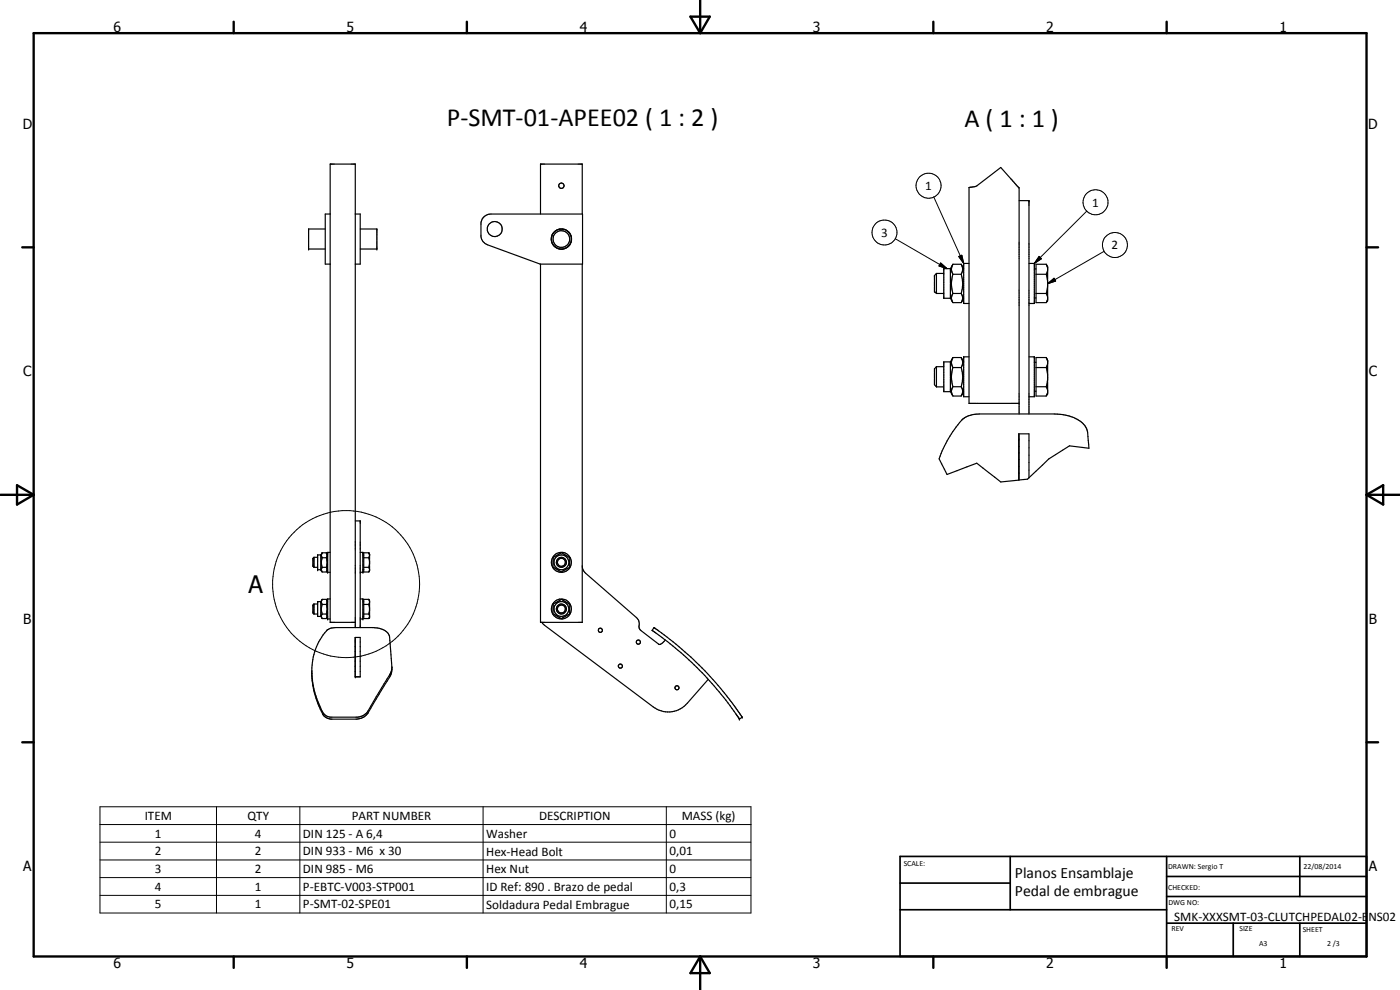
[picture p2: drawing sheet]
<svg xmlns="http://www.w3.org/2000/svg" width="420mm" height="297mm" viewBox="0 0 420 297" stroke-linecap="round" stroke-linejoin="round" font-family="sans-serif">
<g fill="none" stroke="#000" stroke-width=".35">
<path d="M305.8 56.4l-5.5-6.2-7.1 5.5-2.4 .6v64.7h15M305.8 56.4h.1M305.8 56.4v67.8M97.6 68.7h-5v6h5M99.1 64.2h-1.5v15h1.5M106.6 64.2h1.5v15h-1.5M108.1 68.7h5v6h-5M145.2 65.1l1-.7 1.2-.2h27.4v15h-12.7l-15.8-5.8a2.97 2.97 0 0 1-2-2.4v-4.2l.4-1.1zM162.2 64.2v-15h12.5v15M162.2 79.2v107.5h12.5v-107.5M165.4 71.8a2.99 2.99 0 0 0 3.4 2.9M165.5 71.8v.4a2.69 2.69 0 0 0 1.3 2"/>
<path d="M166.4 69.5l-.7 1-.3 1.3M166.4 69.5l-.7 1-.2 1.3M166.8 69.2l-.4 .3M167.2 74.5l1.6 .3M168.3 68.7l-1.5 .6M168.7 68.7a2.89 2.89 0 0 1 2.8 2.8M169.2 74.7l-.4 .1M170 69.1l-.8-.4h-1.2l-1.2 .5M170.3 69.3l.8 1 .4 1.2M171.5 71.5a2.87 2.87 0 0 1-2.3 3.2M171.5 71.9a3 3 0 0 1-2.3 2.7M286 79.3h2.4"/>
<path d="M286 79.3l-.2 .4a2.77 2.77 0 0 0 .2 2.6M286 79.3l-.8 1.3M288.4 79.3l.5 1.5-.5 1.5M288.4 79.3l.8 1.3M290.8 79h-1.6v12.1h1.6M305.8 60.2h3v64M308.8 79h1.6v12.1h-1.6M314 79.3l.4 .8v9.9l-.4 .8M314 79.3l.4 1.1M314 79.3h-3.1v11.5h3.1M281 82v6.1M281 82l-.6 .7v4.7l.6 .7"/>
<path d="M281 88.1h2.2M281 82h2.2M285.2 80.6h-2v8.9h2M285.2 80.6v8.9M285.2 89.5l.8 1.3M286 82.3h2.4M286 88.1h2.4M286 88.1a2.26 2.26 0 0 0 0 2.7h2.4M286 82.3l-.5 2.8 .5 3M288.4 88.1l.2 .2a2.33 2.33 0 0 1-.2 2.5M288.4 82.3l.2 .4a9.6 9.6 0 0 1-.2 5.4M289.2 89.5l-.7 1.3"/>
<path d="M310.4 89.4h.5M310.4 80.7h.5M310.9 82.3h3.1M310.9 88.1h3.1M314 82.3l.4 2.2M314 88.1l.4 1M314.4 89.8l-.4 1M314.4 81.2l-.4 1.1M314.4 85.9l-.4 2.2M281 110v6.1M281 110l-.6 .7v4.7l.6 .7M281 116.1h2.2"/>
<path d="M281 110h2.2M285.2 108.6h-2v8.9h2M285.2 108.6v8.9M285.2 117.5l.8 1.2M286 110.3h2.4M286 116h2.4M286 107.3h2.4M286 116l-.5 1.4 .5 1.4h2.4a2.33 2.33 0 0 0 0-2.8M286 110.3a9.1 9.1 0 0 0 0 5.7M286 107.3a2.75 2.75 0 0 0 0 3M286 107.3l-.8 1.3M288.4 107.3l.5 1.5-.5 1.5"/>
<path d="M288.4 110.3l.2 .4a9.6 9.6 0 0 1-.2 5.3M288.4 107.3l.8 1.3M289.2 117.5l-.7 1.2M290.8 107.1h-1.6v11.9h1.6M308.8 107.1h1.6v11.9h-1.6M310.4 117.4h.5M310.4 108.7h.5M310.9 110.3h3.1M310.9 116h3.1M314 107.3l.4 .8v9.9l-.4 .7M314 107.3h-3.1v11.5h3.1l.4-1M314 107.3l.4 1.1"/>
<path d="M314 110.3l.4 2.1M314 116l.4 1.1M314.4 109.1l-.4 1.2M314.4 113.8l-.4 2.2M288.6 126.1a7.1 7.1 0 0 1 5.3-1.9h22.5a12.5 12.5 0 0 1 8.9 3.2 4.2 4.2 0 0 1 1.1 2.4l.4 4.7-5.8-.7-6.3 3.9-5.9 5.6v-13.1h-3.1v13.9l-5.4 .5-7.2-5.6-8.9 3.4-2.4-4.7a35.4 35.4 0 0 1 6.8-11.6zM305.7 131.7h.1M305.8 130.2v13.8l2.6-.2 .4-.5M106.6 156.3h1.5v32M94.2 170.2h1.1M94.2 167.2v3M94.2 167.2l-.3 .3v2.4l.3 .3M94.2 167.2h1.1"/>
<path d="M96.3 166.5h-1v4.4h1M96.3 166.5v4.4M96.3 170.9l.4 .7M96.7 170.2h1.2M96.7 167.3h1.2M96.7 165.9h1.2M96.7 171.6h1.2M96.7 179.8h1.2M96.7 170.2l-.2 .5 .2 .9M96.7 165.9l-.2 .5 .2 .9M96.7 167.3l-.2 1.1 .2 1.8M96.7 179.8l-.2 .6 .2 1"/>
<path d="M96.7 165.9l-.4 .6M96.7 179.8v.1M96.7 179.9l-.4 .6M97.9 170.2l.3 .7-.3 .7M97.9 165.9l.3 .7-.3 .7M97.9 167.3l.3 1.5-.3 1.4M97.9 165.9l.4 .6M97.9 179.8v.1M97.9 179.8l.3 .8-.3 .8M97.9 179.9l.4 .6M98.3 170.9l-.4 .7M99.1 165.7h-.8v6h.8"/>
<path d="M99.1 179.7h-.8v6h.8M108.1 165.7h.8v6h-.8M108.1 179.7h.8v6h-.8M108.9 170.9h.3M108.9 166.5h.3M109.2 170.2h1.5M109.2 167.3h1.5M110.7 165.9l.2 .3M110.7 167.3l.2 1.1M110.7 170.2l.2 .5M110.7 165.9h-1.5v5.7h1.5M110.7 179.8h-1.5v5.8h1.5l.2-.3"/>
<path d="M110.7 179.8l.2 .4M110.7 179.8v.1M110.7 179.9l.2 .3M110.9 166.2v.2M110.9 171.2l-.2 .4M110.9 166.2v5M110.9 171.1v.1M110.9 166.8l-.2 .5M110.9 169.1l-.2 1.1M166 167.2l1-.5a2.08 2.08 0 0 1 1.9-.7l1.5 .9a.77 .77 0 0 1 .6 1.2v2.1l-1.3 .7-1.3 .7-1.8-1.1a.77 .77 0 0 1-.6-1.2zM174.7 169.7l.3 1.3 .8 1 15.2 13.3a3.2 3.2 0 0 1 .8 3l.6 .9 5.4 4.1 .9-.3 1-1M94.2 181.2h1.1"/>
<path d="M94.2 181.2v3M94.2 181.2l-.3 .3v2.4l.3 .3M94.2 184.2h1.1M96.3 180.5h-1v4.5h1M96.3 180.5v4.5M96.3 185l.4 .6M96.7 181.4h1.2M96.7 184.2h1.2M96.7 185.6h1.2M96.7 181.4l-.2 1 .2 1.8M96.7 184.2l-.2 .5 .2 .9M97.9 184.2l.3 .7-.3 .7"/>
<path d="M97.9 181.4l.3 1.4-.3 1.4M98.3 185l-.4 .6M106.6 191.3h1.5v11.8h-1.5zM106.6 192.1h.1M106.6 186.7h-7.5v-137.5h7.5v139.1M108.9 180.6h.3M108.9 184.9h.3M109.2 181.4h1.5M109.2 184.2h1.5M110.7 181.4l.2 1M110.7 184.2l.2 .5M110.9 180.2v.2"/>
<path d="M110.9 180.2v5M110.9 185.1v.2M110.9 180.8l-.2 .6M110.9 183.1l-.2 1.1M162.6 186.7l.8 .9 32.7 24.5a7.5 7.5 0 0 0 10.1-1.1l6.3-7.2M166 181.2l1.9-1a.76 .76 0 0 1 1.3 0l1.2 .7a.77 .77 0 0 1 .6 1.2v2.1l-2.2 1.2a1.92 1.92 0 0 1-1.9-.7l-.3-.2a.77 .77 0 0 1-.6-1.2zM196.3 188.3l-.6 .8 .2 .1a99.1 99.1 0 0 1 25.9 26.3M196.3 188.3h.1M196.3 188.3l.5 .3a107.3 107.3 0 0 1 15.5 13.5l5.5 6.3 4.1 5.5 .8 1.3-.8 .6-.1-.2M117.6 200.2a4.8 4.8 0 0 1-.7 3l-6.5 10.8-1.4 1.2-1.9 .6h-7.7l-1.1-.3-1.1-.7a27.2 27.2 0 0 1-3.6-12.1 18.3 18.3 0 0 1 4.6-13.7l1-.5 1.5-.2 12.6 .1a3.7 3.7 0 0 1 3.7 3.8l.6 8.1-.2 1.2-7.1 12.1-1.3 1.1-1.7 .5h-8.1a3.9 3.9 0 0 1-3.2-3.4l-.9-2.2a24.8 24.8 0 0 1-1.5-7.5M221.8 215.5v.1"/>
<circle cx="168.5" cy="55.7" r=".8"/>
<circle cx="148.5" cy="68.7" r="2.25"/>
<circle cx="168.5" cy="71.7" r="2.5"/>
<circle cx="168.5" cy="168.7" r="2.22"/>
<circle cx="168.5" cy="168.7" r="1.51"/>
<circle cx="168.5" cy="168.7" r="3"/>
<circle cx="168.5" cy="168.7" r="1.2"/>
<circle cx="168.5" cy="182.7" r="1.2"/>
<circle cx="168.5" cy="182.7" r="3"/>
<circle cx="168.5" cy="182.7" r="1.51"/>
<circle cx="168.5" cy="182.7" r="2.23"/>
<circle cx="180.2" cy="189.1" r=".63"/>
<circle cx="186.2" cy="199.9" r=".62"/>
<circle cx="191.6" cy="192.7" r=".63"/>
<circle cx="203.2" cy="206.4" r=".61"/>
</g>
<g fill="#000">
<circle cx="92.6" cy="74.7" r=".18"/>
<circle cx="113.1" cy="74.7" r=".18"/>
<circle cx="308.8" cy="60.2" r=".18"/>
<circle cx="280.4" cy="82.7" r=".18"/>
<circle cx="280.4" cy="87.4" r=".18"/>
<circle cx="314.4" cy="90" r=".18"/>
<circle cx="314.4" cy="80.1" r=".18"/>
<circle cx="289.2" cy="107.1" r=".18"/>
<circle cx="310.4" cy="107.1" r=".18"/>
<circle cx="314.4" cy="118" r=".18"/>
<circle cx="314.4" cy="108.1" r=".18"/>
<circle cx="95.3" cy="170.9" r=".18"/>
<circle cx="96.3" cy="170.9" r=".18"/>
<circle cx="96.7" cy="165.9" r=".18"/>
<circle cx="97.9" cy="165.9" r=".18"/>
<circle cx="98.3" cy="165.7" r=".18"/>
<circle cx="98.3" cy="171.7" r=".18"/>
<circle cx="108.9" cy="171.7" r=".18"/>
<circle cx="108.9" cy="165.7" r=".18"/>
<circle cx="110.7" cy="165.9" r=".18"/>
<circle cx="110.9" cy="166.2" r=".18"/>
<circle cx="95.3" cy="180.5" r=".18"/>
<circle cx="96.3" cy="180.5" r=".18"/>
<circle cx="98.3" cy="185.7" r=".18"/>
<circle cx="108.9" cy="185.7" r=".18"/>
<circle cx="110.9" cy="185.2" r=".18"/>
<circle cx="106.6" cy="203.1" r=".18"/>
<circle cx="221.9" cy="215.8" r=".18"/>
<circle cx="222.7" cy="215.2" r=".18"/>
</g>
<g fill="none" stroke="#000" stroke-width=".71">
<path d="M10.1 9.9h400v277.1h-400zM70.1 6.5v3.4M140.1 6.5v3.4M207.2 5h5.8l-2.9 4.9zM210.1 0v9.9M280.1 6.5v3.4M350.1 6.5v3.4M6.7 74.2h3.4M410.1 74.2h3.5M.1 148.5h10M5.1 145.6l5 2.9-5 2.9zM410.1 148.5h10"/>
<path d="M410.1 148.5l5-2.9v5.8zM6.7 222.7h3.4M410.1 222.7h3.5M70.1 287v3.4M140.1 287v3.4M210.1 287v10M210.1 287l2.9 5h-5.8zM280.1 287v3.4M350.1 287v3.4"/>
</g>
<path d="M270.1 257h140v30h-140zM303.2 257v16M350.1 257v30M390.1 257v12M270.1 265h33.1M270.1 273h80M350.1 277h60M350.1 269h60M350.1 263h60M370.1 277v10M390.1 277v10" fill="none" stroke="#000" stroke-width=".51"/>
<g fill="none" stroke="#000" stroke-width=".3">
<path d="M280.2 59.1l9 19.9M268.7 71.6l15.5 9M282.3 78.9l1.9 1.7-2.4-.8zM287.7 77l1-.4 .5 2.4zM311.9 76.9l.6 .7-2.1 1.4zM326.2 63.3l-15.8 15.7M331.4 75.4l-17 9.7M314.4 85.1l1.9-1.6 .5 .8zM30 242.1h195.4v31.8h-195.4zM30 247.4h195.4M30 252.7h195.4M30 258h195.4"/>
<path d="M65 242.1v31.8M90 242.1v31.8M145 242.1v31.8M200 242.1v31.8M30 263.3h195.4M30 268.6h195.4"/>
<circle cx="278.7" cy="55.7" r="3.8"/>
<circle cx="265.4" cy="69.8" r="3.8"/>
<circle cx="328.8" cy="60.7" r="3.8"/>
<circle cx="334.6" cy="73.5" r="3.7"/>
<circle cx="103.9" cy="175.3" r="22.1"/>
</g>
<path d="M282.3 78.9l1.9 1.7-2.4-.8zM287.7 77l1-.4 .5 2.4zM311.9 76.9l.6 .7-2.1 1.4zM314.4 85.1l1.9-1.6 .5 .8z" fill="#000"/>
<g font-size="7.9">
<text x="134.1" y="37.7">P-SMT-01-APEE02 ( 1 : 2 )</text>
<text x="289.5" y="38.1">A ( 1 : 1 )</text>
</g>
<text font-size="7.2" x="74.6" y="177.9">A</text>
<g font-size="4.7">
<text x="304.6" y="263.5">Planos Ensamblaje</text>
<text x="304.6" y="268.9">Pedal de embrague</text>
</g>
<g font-size="4.2">
<text x="34" y="9.6">6</text>
<text x="104" y="9.6">5</text>
<text x="174" y="9.6">4</text>
<text x="244" y="9.6">3</text>
<text x="314" y="9.6">2</text>
<text x="384" y="9.6">1</text>
<text x="6.8" y="38.7">D</text>
<text x="410.6" y="38.7">D</text>
<text x="7" y="112.9">C</text>
<text x="410.8" y="112.9">C</text>
<text x="7" y="187.1">B</text>
<text x="410.8" y="187.1">B</text>
<text x="7" y="261.4">A</text>
<text x="410.8" y="261.4">A</text>
<text x="34" y="290.4">6</text>
<text x="104" y="290.4">5</text>
<text x="174" y="290.4">4</text>
<text x="244" y="290.4">3</text>
<text x="314" y="290.4">2</text>
<text x="384" y="290.4">1</text>
</g>
<g font-size="3.9">
<text x="277.7" y="57">1</text>
<text x="327.8" y="62">1</text>
<text x="264.4" y="71">3</text>
<text x="333.6" y="74.8">2</text>
<text x="43.4" y="246">ITEM</text>
<text x="74.3" y="246">QTY</text>
<text x="105.6" y="246">PART NUMBER</text>
<text x="161.8" y="246">DESCRIPTION</text>
<text x="46.5" y="251.3">1</text>
<text x="76.5" y="251.3">4</text>
<text x="90.9" y="251.3">DIN 125 - A 6,4</text>
<text x="145.9" y="251.4">Washer</text>
<text x="200.9" y="251.3">0</text>
<text x="204.6" y="246.1">MASS (kg)</text>
<text x="46.5" y="256.6">2</text>
<text x="76.5" y="256.6">2</text>
<text x="90.9" y="256.6">DIN 933 - M6 x 30</text>
<text x="145.9" y="256.7">Hex-Head Bolt</text>
<text x="200.9" y="256.6">0,01</text>
<text x="46.5" y="261.9">3</text>
<text x="76.5" y="261.9">2</text>
<text x="90.9" y="261.9">DIN 985 - M6</text>
<text x="145.9" y="261.9">Hex Nut</text>
<text x="200.9" y="261.9">0</text>
<text x="46.5" y="267.3">4</text>
<text x="76.5" y="267.3">1</text>
<text x="90.9" y="267.3">P-EBTC-V003-STP001</text>
<text x="145.9" y="267.3">ID Ref: 890 . Brazo de pedal</text>
<text x="200.9" y="267.3">0,3</text>
<text x="46.5" y="272.5">5</text>
<text x="76.5" y="272.5">1</text>
<text x="90.9" y="272.6">P-SMT-02-SPE01</text>
<text x="145.9" y="272.7">Soldadura Pedal Embrague</text>
<text x="200.9" y="272.6">0,15</text>
<text x="352.4" y="276.3">SMK-XXXSMT-03-CLUTCHPEDAL02-ENS02</text>
</g>
<g font-size="2.4">
<text x="271.2" y="259.7">SCALE:</text>
<text x="350.6" y="260.7">DRAWN: Sergio T</text>
<text x="391.2" y="260.6">22/08/2014</text>
<text x="350.6" y="267">CHECKED:</text>
<text x="350.6" y="271.4">DWG NO:</text>
<text x="351.6" y="279.3">REV</text>
<text x="372" y="279.4">SIZE</text>
<text x="391" y="279.6">SHEET</text>
<text x="377.9" y="283.8">A3</text>
<text x="398.3" y="283.8">2 /3</text>
</g>
</svg>
